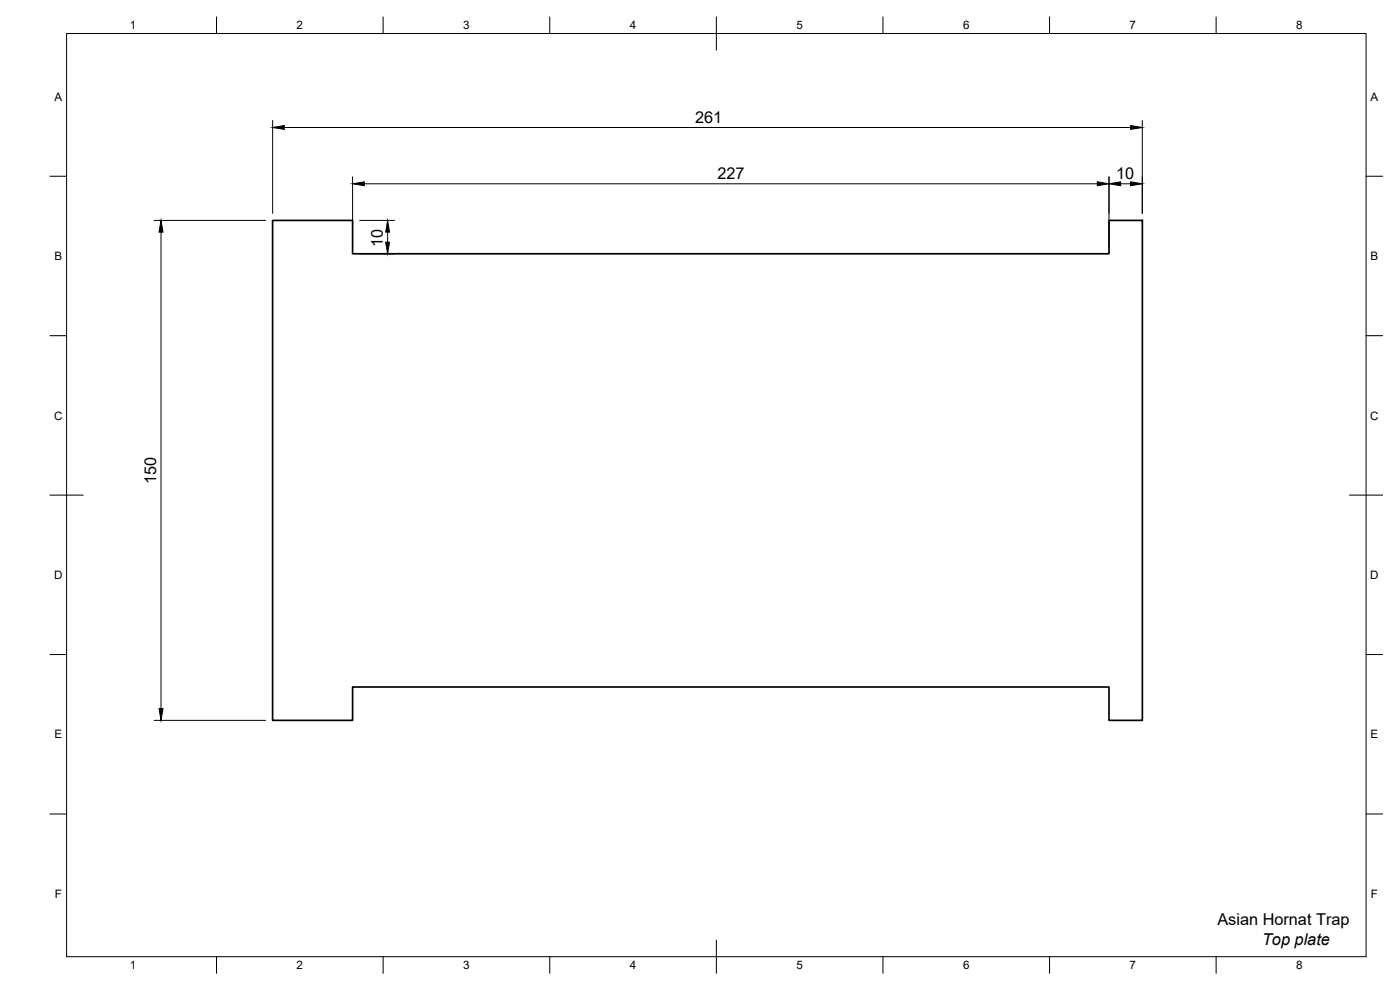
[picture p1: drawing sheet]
<svg xmlns="http://www.w3.org/2000/svg" width="420mm" height="297mm" viewBox="0 0 420 297" stroke-linecap="round" stroke-linejoin="round" font-family="sans-serif">
<!-- layer: Visible -->
<path d="M81.8 66.1h24v10h227v-10h10v150h-10v-10h-227v10h-24z" fill="none" stroke="#000" stroke-width=".51"/>
<!-- layer: BORDER -->
<g fill="none" stroke="#000" stroke-width=".3">
<path d="M20 10.1h390v276.9h-390zM65 5.1v5M115 5.1v5M165 5.1v5M215 5.1v10M265 5.1v5M315 5.1v5M365 5.1v5M15 52.9h5M410 52.9h5M15 100.7h5M410 100.7h5"/>
<path d="M15 148.6h10M405 148.6h10M15 196.4h5M410 196.4h5M15 244.2h5M410 244.2h5M65 287v5M115 287v5M165 287v5M215 282.1v9.9M265 287v5M315 287v5"/>
<path d="M365 287v5"/>
</g>
<!-- layer: FD_Dimensions -->
<g fill="none" stroke="#000" stroke-width=".3">
<path d="M81.8 36.1v27.9M85.3 38.3h254M342.8 36.1v27.9M105.8 53.1v20.9M109.3 55.1h220M332.8 53.1v20.9M336.3 55.1h3M46.2 66.1h33.5M48.3 69.6v143M107.9 66.1h10.5M107.9 76.1h10.5M116.3 69.6v3.1"/>
<path d="M46.2 216.1h33.5"/>
</g>
<path d="M81.8 38.3l3.5-.6v1.1zM339.3 37.7l3.5 .6-3.5 .5zM105.8 55.1l3.5-.5v1.1zM329.3 54.6l3.5 .5-3.5 .6zM332.8 55.1l3.5-.5v1.1zM339.3 54.6l3.5 .5-3.5 .6zM48.3 66.1l.6 3.5h-1.2zM115.7 72.7h1.2l-.6 3.4zM116.3 66.1l.6 3.5h-1.2zM47.7 212.6h1.2l-.6 3.5z" fill="#000" stroke="#000" stroke-width=".3"/>
<g font-size="4.9">
<text x="208.6" y="36.8">261</text>
<text x="215.3" y="53.7">227</text>
<text x="334.9" y="53.7">10</text>
<text x="114.9" y="74" transform="rotate(-90 114.9 74)">10</text>
<text x="46.9" y="145.4" transform="rotate(-90 46.9 145.4)">150</text>
<text x="365.4" y="277.7">Asian Hornat Trap</text>
<text x="378.8" y="283.5">Top plate</text>
</g>
<g font-size="3.5">
<text x="39" y="8.8">1</text>
<text x="89" y="8.8">2</text>
<text x="139" y="8.8">3</text>
<text x="189" y="8.8">4</text>
<text x="239" y="8.8">5</text>
<text x="289" y="8.8">6</text>
<text x="339" y="8.8">7</text>
<text x="389" y="8.8">8</text>
<text x="16.3" y="30.2">A</text>
<text x="411.3" y="30.2">A</text>
<text x="16.3" y="78">B</text>
<text x="411.3" y="78">B</text>
<text x="16.2" y="125.9">C</text>
<text x="411.2" y="125.9">C</text>
<text x="16.2" y="173.7">D</text>
<text x="411.2" y="173.7">D</text>
<text x="16.3" y="221.6">E</text>
<text x="411.3" y="221.6">E</text>
<text x="16.4" y="269.4">F</text>
<text x="411.4" y="269.4">F</text>
<text x="39" y="290.8">1</text>
<text x="89" y="290.8">2</text>
<text x="139" y="290.8">3</text>
<text x="189" y="290.8">4</text>
<text x="239" y="290.8">5</text>
<text x="289" y="290.8">6</text>
<text x="339" y="290.8">7</text>
<text x="389" y="290.8">8</text>
</g>
</svg>
